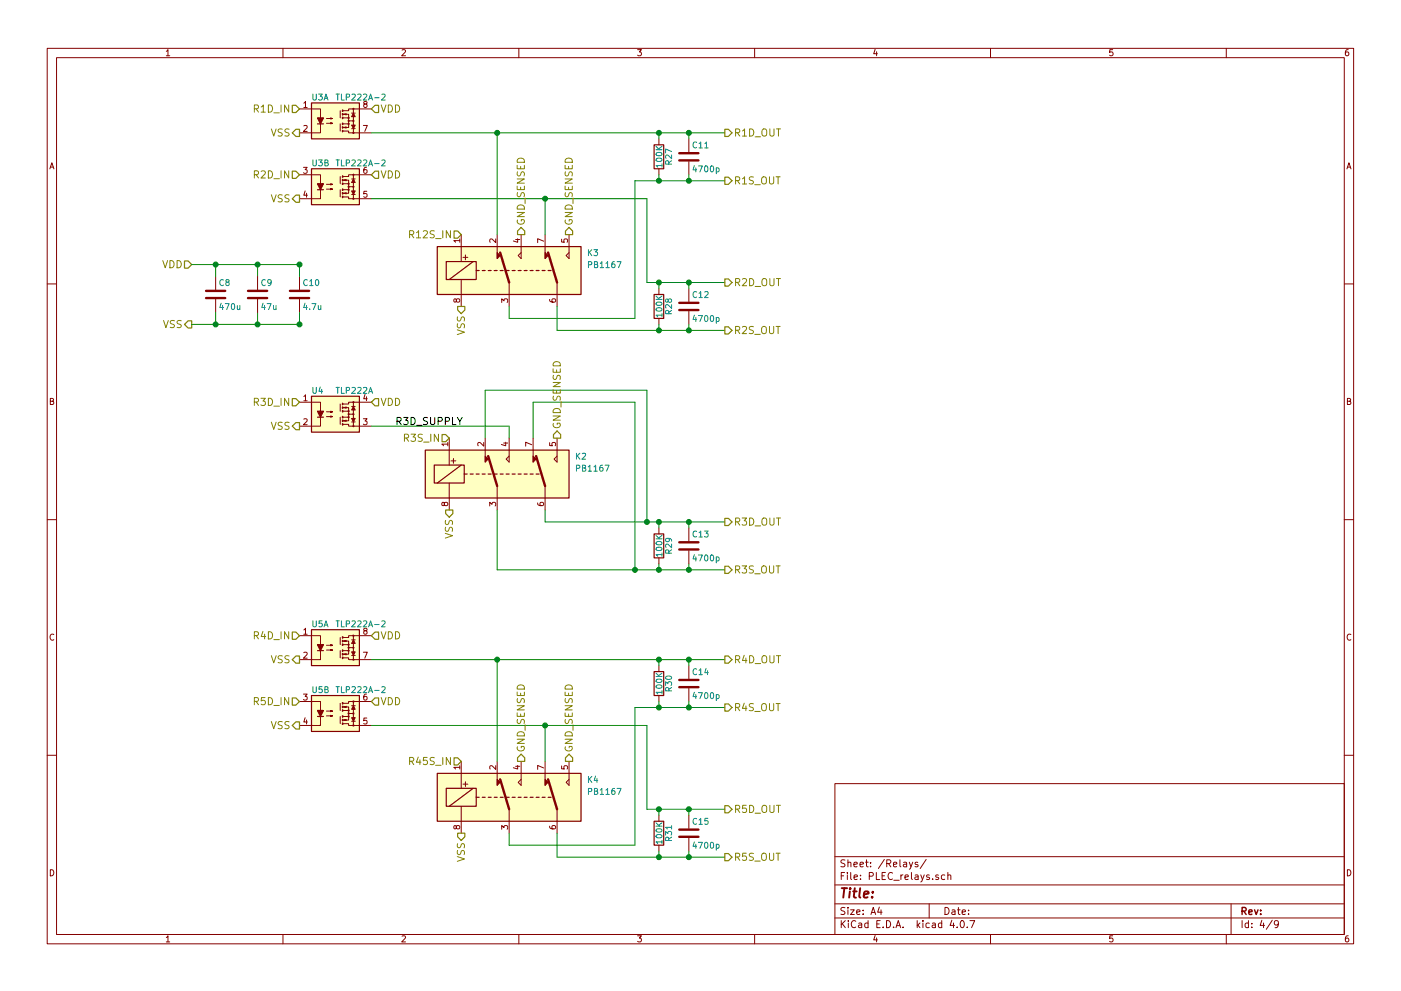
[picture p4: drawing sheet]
EESchema Schematic File Version 2
LIBS:power
LIBS:device
LIBS:switches
LIBS:relays
LIBS:motors
LIBS:transistors
LIBS:conn
LIBS:linear
LIBS:regul
LIBS:74xx
LIBS:cmos4000
LIBS:adc-dac
LIBS:memory
LIBS:xilinx
LIBS:microcontrollers
LIBS:dsp
LIBS:microchip
LIBS:analog_switches
LIBS:motorola
LIBS:texas
LIBS:intel
LIBS:audio
LIBS:interface
LIBS:digital-audio
LIBS:philips
LIBS:display
LIBS:cypress
LIBS:siliconi
LIBS:opto
LIBS:atmel
LIBS:contrib
LIBS:valves
LIBS:teensy
LIBS:XBP9B-DMST-002
LIBS:PLEC
LIBS:cap_470u
LIBS:PLEC-cache
EELAYER 25 0
EELAYER END
$Descr A4 11693 8268
encoding utf-8
Sheet 4 9
Title ""
Date ""
Rev ""
Comp ""
Comment1 ""
Comment2 ""
Comment3 ""
Comment4 ""
$EndDescr
$Comp
L TLP222A U4
U 1 1
P 2800 3450
F 0 "U4" H 2600 3650 50  0000 L CNN
F 1 "TLP222A" H 2800 3650 50  0000 L CNN
F 2 "Housings_DIP:DIP-4_W7.62mm" H 2600 3250 50  0001 L CIN
F 3 "" H 2750 3450 50  0001 L CNN
	1    2800 3450
	1    0    0    -1  
$EndComp
$Comp
L TLP222A-2 U3
U 1 1
P 2800 1000
F 0 "U3" H 2600 1200 50  0000 L CNN
F 1 "TLP222A-2" H 2800 1200 50  0000 L CNN
F 2 "Housings_DIP:DIP-8_W7.62mm" H 2600 800 50  0001 L CIN
F 3 "" H 2750 1000 50  0001 L CNN
	1    2800 1000
	1    0    0    -1  
$EndComp
$Comp
L TLP222A-2 U3
U 2 1
P 2800 1550
F 0 "U3" H 2600 1750 50  0000 L CNN
F 1 "TLP222A-2" H 2800 1750 50  0000 L CNN
F 2 "Housings_DIP:DIP-8_W7.62mm" H 2600 1350 50  0001 L CIN
F 3 "" H 2750 1550 50  0001 L CNN
	2    2800 1550
	1    0    0    -1  
$EndComp
$Comp
L IM00 K3
U 1 1
P 4050 2250
F 0 "K3" H 4900 2400 50  0000 L CNN
F 1 "PB1167" H 4900 2300 50  0000 L CNN
F 2 "PLEC:PB1167" H 4050 2250 50  0001 C CNN
F 3 "" H 4050 2250 50  0001 C CNN
	1    4050 2250
	1    0    0    -1  
$EndComp
$Comp
L IM00 K2
U 1 1
P 3950 3950
F 0 "K2" H 4800 4100 50  0000 L CNN
F 1 "PB1167" H 4800 4000 50  0000 L CNN
F 2 "PLEC:PB1167" H 3950 3950 50  0001 C CNN
F 3 "" H 3950 3950 50  0001 C CNN
	1    3950 3950
	1    0    0    -1  
$EndComp
Text HLabel 3100 900  2    60   Input ~ 0
VDD
Text HLabel 3100 1450 2    60   Input ~ 0
VDD
Wire Wire Line
	3100 1100 6050 1100
Wire Wire Line
	4150 1100 4150 1950
Wire Wire Line
	4250 2550 4250 2650
Wire Wire Line
	4250 2650 5300 2650
Connection ~ 4150 1100
Wire Wire Line
	3100 1650 5400 1650
Wire Wire Line
	4550 1650 4550 1950
Wire Wire Line
	4650 2550 4650 2750
Connection ~ 4550 1650
Wire Wire Line
	5400 1650 5400 2350
Wire Wire Line
	5400 2350 6050 2350
Wire Wire Line
	4650 2750 6050 2750
Wire Wire Line
	5300 2650 5300 1500
Wire Wire Line
	5300 1500 6050 1500
$Comp
L TLP222A-2 U5
U 1 1
P 2800 5400
F 0 "U5" H 2600 5600 50  0000 L CNN
F 1 "TLP222A-2" H 2800 5600 50  0000 L CNN
F 2 "Housings_DIP:DIP-8_W7.62mm" H 2600 5200 50  0001 L CIN
F 3 "" H 2750 5400 50  0001 L CNN
	1    2800 5400
	1    0    0    -1  
$EndComp
$Comp
L TLP222A-2 U5
U 2 1
P 2800 5950
F 0 "U5" H 2600 6150 50  0000 L CNN
F 1 "TLP222A-2" H 2800 6150 50  0000 L CNN
F 2 "Housings_DIP:DIP-8_W7.62mm" H 2600 5750 50  0001 L CIN
F 3 "" H 2750 5950 50  0001 L CNN
	2    2800 5950
	1    0    0    -1  
$EndComp
$Comp
L IM00 K4
U 1 1
P 4050 6650
F 0 "K4" H 4900 6800 50  0000 L CNN
F 1 "PB1167" H 4900 6700 50  0000 L CNN
F 2 "PLEC:PB1167" H 4050 6650 50  0001 C CNN
F 3 "" H 4050 6650 50  0001 C CNN
	1    4050 6650
	1    0    0    -1  
$EndComp
Text HLabel 3100 5300 2    60   Input ~ 0
VDD
Text HLabel 3100 5850 2    60   Input ~ 0
VDD
Wire Wire Line
	3100 5500 6050 5500
Wire Wire Line
	4150 5500 4150 6350
Wire Wire Line
	4250 6950 4250 7050
Wire Wire Line
	4250 7050 5300 7050
Connection ~ 4150 5500
Wire Wire Line
	3100 6050 5400 6050
Wire Wire Line
	4550 6050 4550 6350
Wire Wire Line
	4650 6950 4650 7150
Connection ~ 4550 6050
Wire Wire Line
	5400 6050 5400 6750
Wire Wire Line
	5400 6750 6050 6750
Wire Wire Line
	4650 7150 6050 7150
Wire Wire Line
	5300 7050 5300 5900
Wire Wire Line
	5300 5900 6050 5900
Wire Wire Line
	4550 4250 4550 4350
Wire Wire Line
	4550 4350 6050 4350
Wire Wire Line
	4150 4250 4150 4750
Wire Wire Line
	4150 4750 6050 4750
Text HLabel 3100 3350 2    60   Input ~ 0
VDD
Wire Wire Line
	4250 3650 4250 3550
Wire Wire Line
	4250 3550 3100 3550
Wire Wire Line
	4450 3650 4450 3350
Wire Wire Line
	4450 3350 5300 3350
Wire Wire Line
	5300 3350 5300 4750
Connection ~ 5300 4750
Wire Wire Line
	4050 3650 4050 3250
Wire Wire Line
	4050 3250 5400 3250
Wire Wire Line
	5400 3250 5400 4350
Connection ~ 5400 4350
Text HLabel 2500 1100 0    60   Output ~ 0
VSS
Text HLabel 2500 900  0    60   Input ~ 0
R1D_IN
Text HLabel 2500 1450 0    60   Input ~ 0
R2D_IN
Text HLabel 2500 3350 0    60   Input ~ 0
R3D_IN
Text HLabel 2500 5300 0    60   Input ~ 0
R4D_IN
Text HLabel 2500 5850 0    60   Input ~ 0
R5D_IN
Text HLabel 3850 1950 0    60   Input ~ 0
R12S_IN
Text HLabel 3750 3650 0    60   Input ~ 0
R3S_IN
Text HLabel 3850 6350 0    60   Input ~ 0
R45S_IN
Text HLabel 2500 1650 0    60   Output ~ 0
VSS
Text HLabel 2500 3550 0    60   Output ~ 0
VSS
Text HLabel 2500 5500 0    60   Output ~ 0
VSS
Text HLabel 2500 6050 0    60   Output ~ 0
VSS
Text HLabel 6050 1100 2    60   Output ~ 0
R1D_OUT
Text HLabel 6050 1500 2    60   Output ~ 0
R1S_OUT
Text HLabel 6050 2350 2    60   Output ~ 0
R2D_OUT
Text HLabel 6050 2750 2    60   Output ~ 0
R2S_OUT
Text HLabel 6050 4350 2    60   Output ~ 0
R3D_OUT
Text HLabel 6050 4750 2    60   Output ~ 0
R3S_OUT
Text HLabel 6050 5500 2    60   Output ~ 0
R4D_OUT
Text HLabel 6050 5900 2    60   Output ~ 0
R4S_OUT
Text HLabel 6050 6750 2    60   Output ~ 0
R5D_OUT
Text HLabel 6050 7150 2    60   Output ~ 0
R5S_OUT
Text HLabel 3850 2550 3    60   Output ~ 0
VSS
Text HLabel 3750 4250 3    60   Output ~ 0
VSS
Text HLabel 3850 6950 3    60   Output ~ 0
VSS
$Comp
L R R27
U 1 1
P 5500 1300
F 0 "R27" V 5580 1300 50  0000 C CNN
F 1 "100K" V 5500 1300 50  0000 C CNN
F 2 "Resistors_THT:R_Axial_DIN0204_L3.6mm_D1.6mm_P5.08mm_Horizontal" V 5430 1300 50  0001 C CNN
F 3 "" H 5500 1300 50  0001 C CNN
	1    5500 1300
	1    0    0    -1  
$EndComp
$Comp
L R R28
U 1 1
P 5500 2550
F 0 "R28" V 5580 2550 50  0000 C CNN
F 1 "100K" V 5500 2550 50  0000 C CNN
F 2 "Resistors_THT:R_Axial_DIN0204_L3.6mm_D1.6mm_P5.08mm_Horizontal" V 5430 2550 50  0001 C CNN
F 3 "" H 5500 2550 50  0001 C CNN
	1    5500 2550
	1    0    0    -1  
$EndComp
Wire Wire Line
	5500 1150 5500 1100
Connection ~ 5500 1100
Wire Wire Line
	5500 1450 5500 1500
Connection ~ 5500 1500
Wire Wire Line
	5500 2400 5500 2350
Connection ~ 5500 2350
Wire Wire Line
	5500 2700 5500 2750
Connection ~ 5500 2750
$Comp
L R R31
U 1 1
P 5500 6950
F 0 "R31" V 5580 6950 50  0000 C CNN
F 1 "100K" V 5500 6950 50  0000 C CNN
F 2 "Resistors_THT:R_Axial_DIN0204_L3.6mm_D1.6mm_P5.08mm_Horizontal" V 5430 6950 50  0001 C CNN
F 3 "" H 5500 6950 50  0001 C CNN
	1    5500 6950
	1    0    0    -1  
$EndComp
Wire Wire Line
	5500 6800 5500 6750
Wire Wire Line
	5500 7100 5500 7150
$Comp
L C C11
U 1 1
P 5750 1300
F 0 "C11" H 5775 1400 50  0000 L CNN
F 1 "4700p" H 5775 1200 50  0000 L CNN
F 2 "PLEC:THTt_100Px150Lx100Wx183H_4700p" H 5788 1150 50  0001 C CNN
F 3 "" H 5750 1300 50  0001 C CNN
	1    5750 1300
	1    0    0    -1  
$EndComp
Wire Wire Line
	5750 1150 5750 1100
Connection ~ 5750 1100
Wire Wire Line
	5750 1450 5750 1500
Connection ~ 5750 1500
$Comp
L C C15
U 1 1
P 5750 6950
F 0 "C15" H 5775 7050 50  0000 L CNN
F 1 "4700p" H 5775 6850 50  0000 L CNN
F 2 "PLEC:THTt_100Px150Lx100Wx183H_4700p" H 5788 6800 50  0001 C CNN
F 3 "" H 5750 6950 50  0001 C CNN
	1    5750 6950
	1    0    0    -1  
$EndComp
Wire Wire Line
	5750 6800 5750 6750
Wire Wire Line
	5750 7100 5750 7150
$Comp
L C C12
U 1 1
P 5750 2550
F 0 "C12" H 5775 2650 50  0000 L CNN
F 1 "4700p" H 5775 2450 50  0000 L CNN
F 2 "PLEC:THTt_100Px150Lx100Wx183H_4700p" H 5788 2400 50  0001 C CNN
F 3 "" H 5750 2550 50  0001 C CNN
	1    5750 2550
	1    0    0    -1  
$EndComp
$Comp
L R R29
U 1 1
P 5500 4550
F 0 "R29" V 5580 4550 50  0000 C CNN
F 1 "100K" V 5500 4550 50  0000 C CNN
F 2 "Resistors_THT:R_Axial_DIN0204_L3.6mm_D1.6mm_P5.08mm_Horizontal" V 5430 4550 50  0001 C CNN
F 3 "" H 5500 4550 50  0001 C CNN
	1    5500 4550
	1    0    0    -1  
$EndComp
Wire Wire Line
	5500 4400 5500 4350
Wire Wire Line
	5500 4700 5500 4750
$Comp
L C C13
U 1 1
P 5750 4550
F 0 "C13" H 5775 4650 50  0000 L CNN
F 1 "4700p" H 5775 4450 50  0000 L CNN
F 2 "PLEC:THTt_100Px150Lx100Wx183H_4700p" H 5788 4400 50  0001 C CNN
F 3 "" H 5750 4550 50  0001 C CNN
	1    5750 4550
	1    0    0    -1  
$EndComp
Wire Wire Line
	5750 4400 5750 4350
Wire Wire Line
	5750 4700 5750 4750
Connection ~ 5500 6750
Connection ~ 5750 6750
Connection ~ 5750 7150
Connection ~ 5500 7150
Connection ~ 5500 4350
Connection ~ 5750 4350
Connection ~ 5750 4750
Connection ~ 5500 4750
$Comp
L R R30
U 1 1
P 5500 5700
F 0 "R30" V 5580 5700 50  0000 C CNN
F 1 "100K" V 5500 5700 50  0000 C CNN
F 2 "Resistors_THT:R_Axial_DIN0204_L3.6mm_D1.6mm_P5.08mm_Horizontal" V 5430 5700 50  0001 C CNN
F 3 "" H 5500 5700 50  0001 C CNN
	1    5500 5700
	1    0    0    -1  
$EndComp
Wire Wire Line
	5500 5550 5500 5500
Wire Wire Line
	5500 5850 5500 5900
$Comp
L C C14
U 1 1
P 5750 5700
F 0 "C14" H 5775 5800 50  0000 L CNN
F 1 "4700p" H 5775 5600 50  0000 L CNN
F 2 "PLEC:THTt_100Px150Lx100Wx183H_4700p" H 5788 5550 50  0001 C CNN
F 3 "" H 5750 5700 50  0001 C CNN
	1    5750 5700
	1    0    0    -1  
$EndComp
Wire Wire Line
	5750 5550 5750 5500
Wire Wire Line
	5750 5850 5750 5900
Connection ~ 5500 5500
Connection ~ 5750 5500
Connection ~ 5750 5900
Connection ~ 5500 5900
Text HLabel 1600 2200 0    60   Input ~ 0
VDD
$Comp
L C C8
U 1 1
P 1800 2450
F 0 "C8" H 1825 2550 50  0000 L CNN
F 1 "470u" H 1825 2350 50  0000 L CNN
F 2 "PLEC:THTm_5Px8Dx22H__470u" H 1838 2300 50  0001 C CNN
F 3 "" H 1800 2450 50  0001 C CNN
	1    1800 2450
	1    0    0    -1  
$EndComp
Text HLabel 1600 2700 0    60   Output ~ 0
VSS
$Comp
L C C10
U 1 1
P 2500 2450
F 0 "C10" H 2525 2550 50  0000 L CNN
F 1 "4.7u" H 2525 2350 50  0000 L CNN
F 2 "PLEC:THTm_1.5Px4Dx7H_4.7u" H 2538 2300 50  0001 C CNN
F 3 "" H 2500 2450 50  0001 C CNN
	1    2500 2450
	1    0    0    -1  
$EndComp
Wire Wire Line
	1600 2700 2500 2700
Wire Wire Line
	1800 2300 1800 2200
Connection ~ 1800 2200
Wire Wire Line
	2150 2200 2150 2300
Connection ~ 2150 2200
Wire Wire Line
	1800 2600 1800 2700
Connection ~ 1800 2700
Wire Wire Line
	2150 2600 2150 2700
Connection ~ 2150 2700
Wire Wire Line
	5750 2400 5750 2350
Connection ~ 5750 2350
Wire Wire Line
	5750 2700 5750 2750
Connection ~ 5750 2750
Wire Wire Line
	2500 2200 2500 2300
Connection ~ 2500 2200
Wire Wire Line
	2500 2700 2500 2600
Connection ~ 2500 2700
$Comp
L C C9
U 1 1
P 2150 2450
F 0 "C9" H 2175 2550 50  0000 L CNN
F 1 "47u" H 2175 2350 50  0000 L CNN
F 2 "PLEC:THTm_2Px4Dx12H_47u" H 2188 2300 50  0001 C CNN
F 3 "" H 2150 2450 50  0001 C CNN
	1    2150 2450
	1    0    0    -1  
$EndComp
Text HLabel 4750 6350 1    60   Output ~ 0
GND_SENSED
Text HLabel 4350 6350 1    60   Output ~ 0
GND_SENSED
Text HLabel 4650 3650 1    60   Output ~ 0
GND_SENSED
Text HLabel 4750 1950 1    60   Output ~ 0
GND_SENSED
Text HLabel 4350 1950 1    60   Output ~ 0
GND_SENSED
Wire Wire Line
	1600 2200 2500 2200
$EndSCHEMATC
